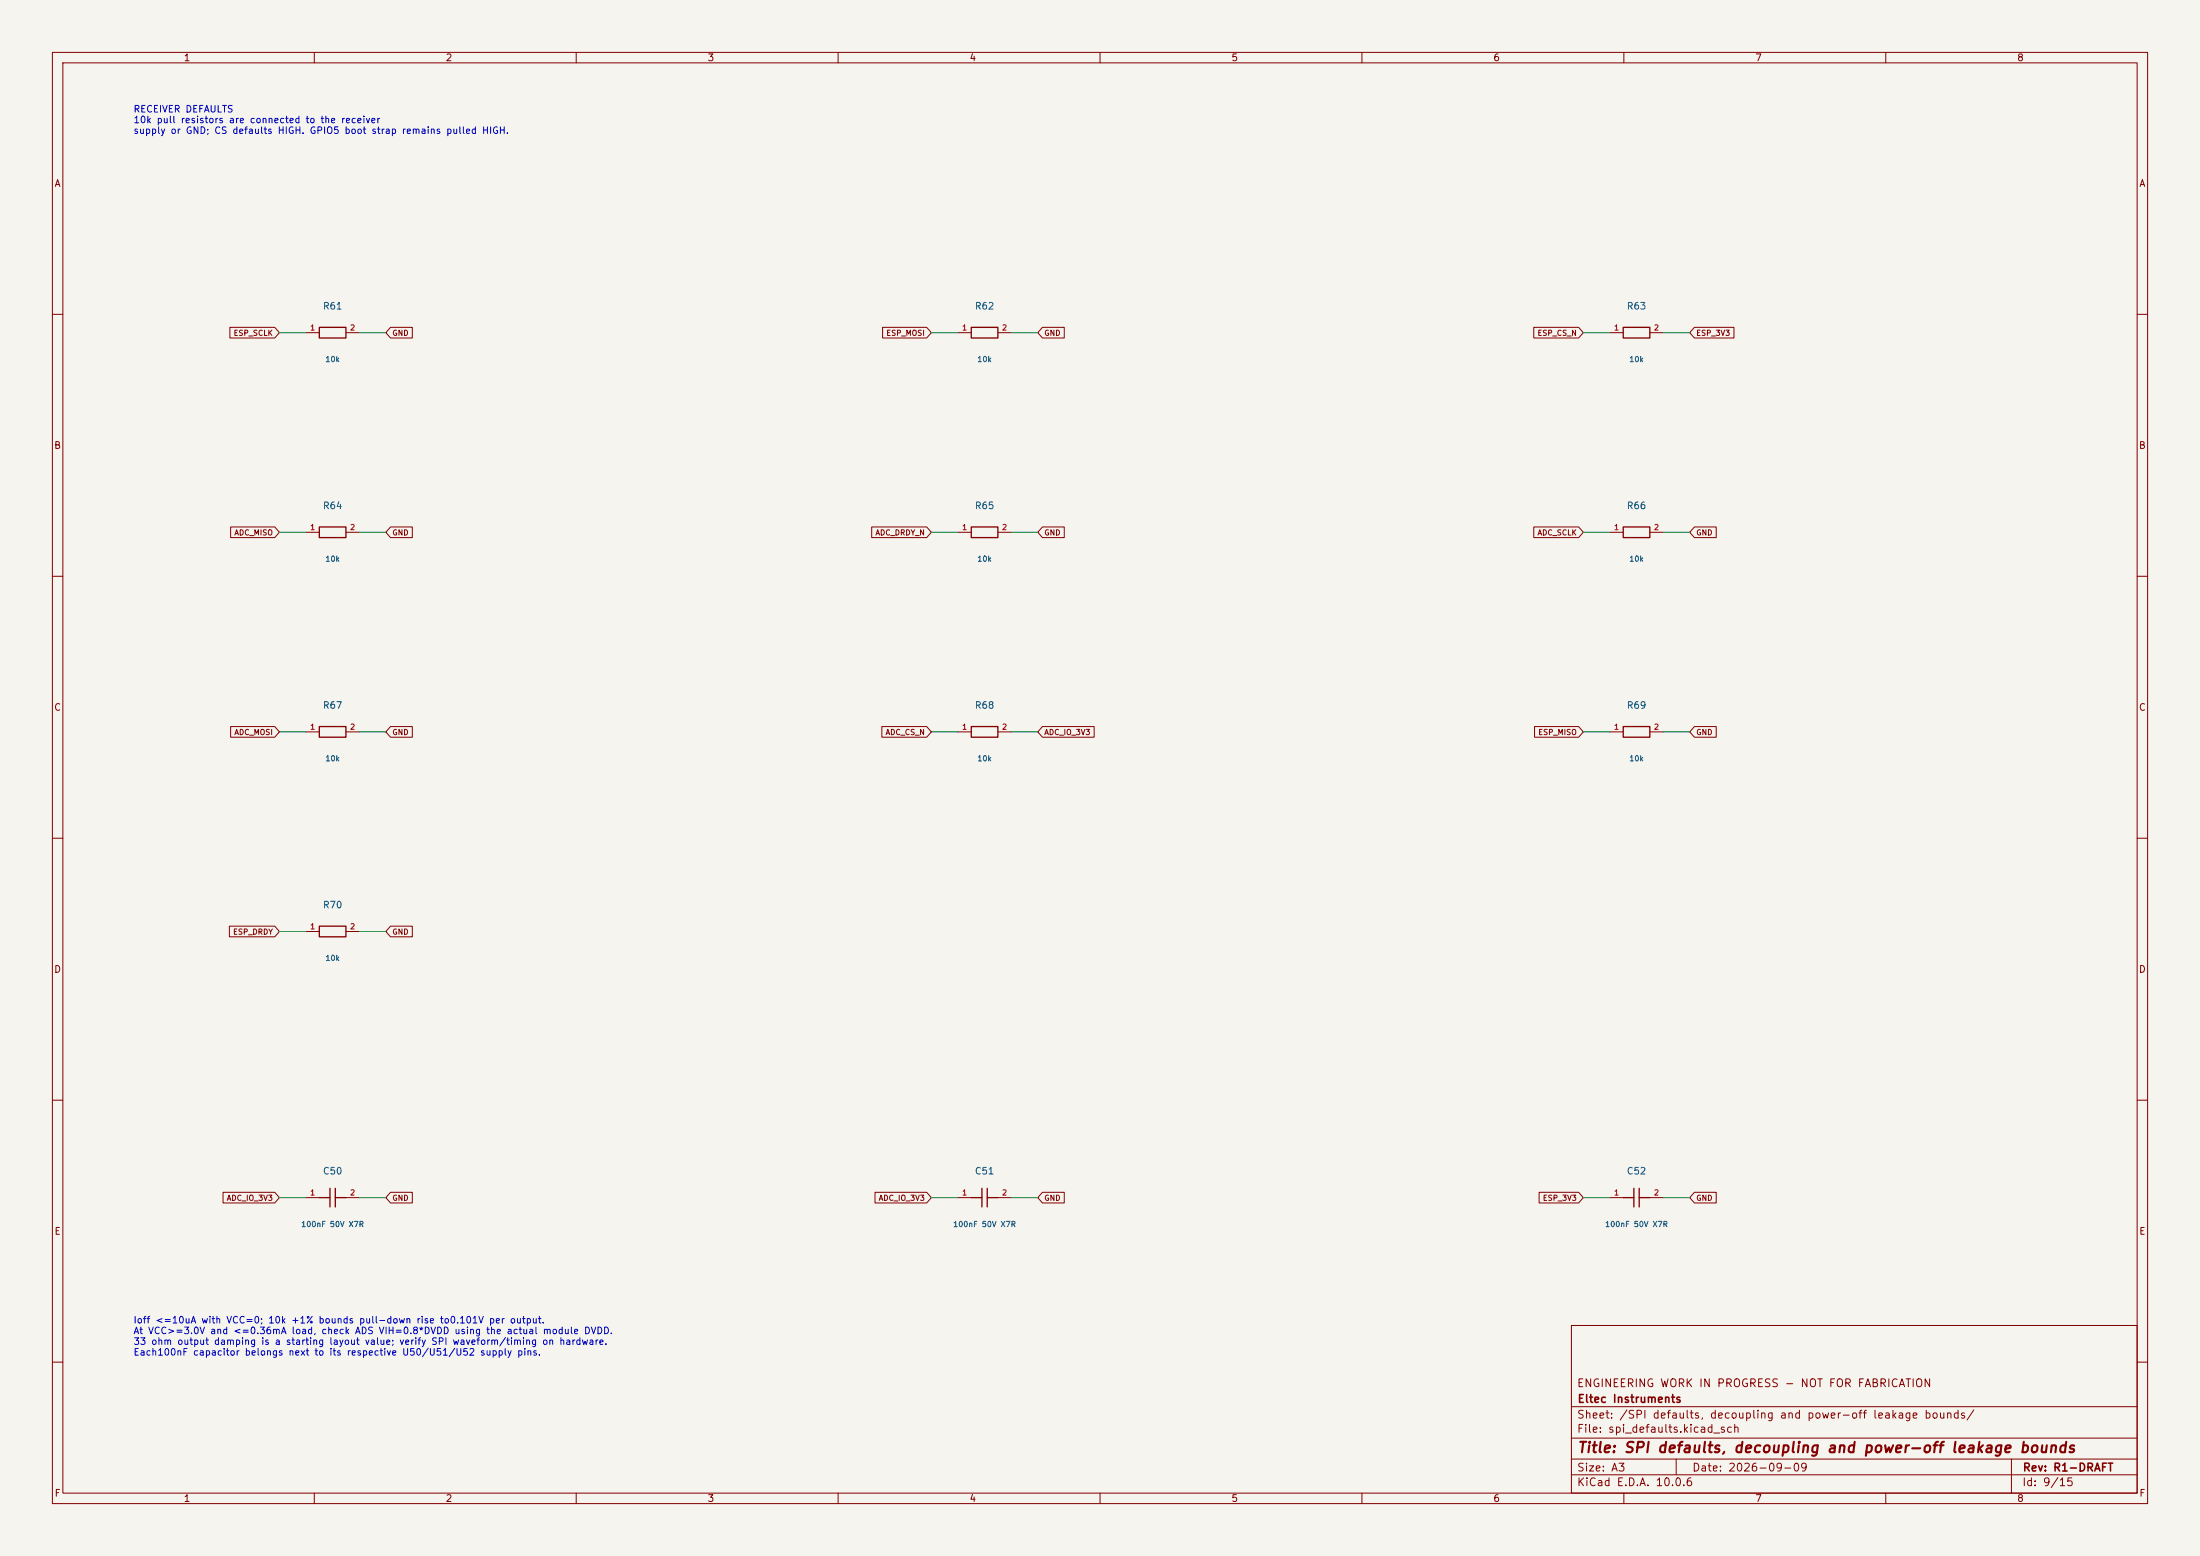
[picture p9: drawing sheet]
(kicad_sch
 (version 20260306)
 (generator "eeschema")
 (generator_version "10.0")
 (paper "A3")
 (title_block
  (title "SPI defaults, decoupling and power-off leakage bounds")
  (date "2026-09-09")
  (rev "R1-DRAFT")
  (company "Eltec Instruments")
  (comment 1 "ENGINEERING WORK IN PROGRESS - NOT FOR FABRICATION"))
 (lib_symbols
  (symbol "Eltec_Master:SPI_C"
   (pin_names
    (offset 0)) (exclude_from_sim no) (in_bom yes) (on_board yes)
   (in_pos_files yes)
   (duplicate_pin_numbers_are_jumpers no)
   (property "Reference" "C" (at 0 3.81 0) (show_name no) (do_not_autoplace no) (effects (font (size 1.27 1.27))))
   (property "Value" "SPI_C" (at 0 -3.81 0) (show_name no) (do_not_autoplace no) (effects (font (size 1.27 1.27))))
   (property "Footprint" "" (at 0 0 0) (show_name no) (do_not_autoplace no) (hide yes) (effects (font (size 1.27 1.27))))
   (property "Datasheet" "" (at 0 0 0) (show_name no) (do_not_autoplace no) (hide yes) (effects (font (size 1.27 1.27))))
   (property "Description" "" (at 0 0 0) (show_name no) (do_not_autoplace no) (hide yes) (effects (font (size 1.27 1.27))))
   (symbol "SPI_C_0_1"
    (polyline (pts (xy -2.54 0) (xy -0.508 0)) (stroke (width 0.254) (type default)) (fill (type none)))
    (polyline (pts (xy -0.508 -1.778) (xy -0.508 1.778)) (stroke (width 0.254) (type default)) (fill (type none)))
    (polyline (pts (xy 0.508 0) (xy 2.54 0)) (stroke (width 0.254) (type default)) (fill (type none)))
    (polyline (pts (xy 0.508 -1.778) (xy 0.508 1.778)) (stroke (width 0.254) (type default)) (fill (type none))))
   (symbol "SPI_C_1_1"
    (pin passive line (at -5.08 0 0) (length 2.54) (name "" (effects (font (size 1.016 1.016)))) (number "1" (effects (font (size 1.016 1.016)))))
    (pin passive line (at 5.08 0 180) (length 2.54) (name "" (effects (font (size 1.016 1.016)))) (number "2" (effects (font (size 1.016 1.016))))))
   (embedded_fonts no))
  (symbol "Eltec_Master:SPI_R"
   (pin_names
    (offset 0)) (exclude_from_sim no) (in_bom yes) (on_board yes)
   (in_pos_files yes)
   (duplicate_pin_numbers_are_jumpers no)
   (property "Reference" "R" (at 0 3.81 0) (show_name no) (do_not_autoplace no) (effects (font (size 1.27 1.27))))
   (property "Value" "SPI_R" (at 0 -3.81 0) (show_name no) (do_not_autoplace no) (effects (font (size 1.27 1.27))))
   (property "Footprint" "" (at 0 0 0) (show_name no) (do_not_autoplace no) (hide yes) (effects (font (size 1.27 1.27))))
   (property "Datasheet" "" (at 0 0 0) (show_name no) (do_not_autoplace no) (hide yes) (effects (font (size 1.27 1.27))))
   (property "Description" "" (at 0 0 0) (show_name no) (do_not_autoplace no) (hide yes) (effects (font (size 1.27 1.27))))
   (symbol "SPI_R_0_1"
    (rectangle (start -2.54 1.016) (end 2.54 -1.016) (stroke (width 0.254) (type default)) (fill (type none))))
   (symbol "SPI_R_1_1"
    (pin passive line (at -5.08 0 0) (length 2.54) (name "" (effects (font (size 1.016 1.016)))) (number "1" (effects (font (size 1.016 1.016)))))
    (pin passive line (at 5.08 0 180) (length 2.54) (name "" (effects (font (size 1.016 1.016)))) (number "2" (effects (font (size 1.016 1.016))))))
   (embedded_fonts no)))
 (text "Ioff <=10uA with VCC=0; 10k +1% bounds pull-down rise to0.101V per output.\nAt VCC>=3.0V and <=0.36mA load, check ADS VIH=0.8*DVDD using the actual module DVDD.\n33 ohm output damping is a starting layout value; verify SPI waveform/timing on hardware.\nEach100nF capacitor belongs next to its respective U50/U51/U52 supply pins."
  (exclude_from_sim no)
  (at 25.4 251.46 0)
  (effects (font (size 1.27 1.27)) (justify left top)))
 (text "RECEIVER DEFAULTS\n10k pull resistors are connected to the receiver\nsupply or GND; CS defaults HIGH. GPIO5 boot strap remains pulled HIGH."
  (exclude_from_sim no)
  (at 25.4 20.32 0)
  (effects (font (size 1.27 1.27)) (justify left top)))
 (wire
  (pts (xy 193.04 101.6) (xy 198.12 101.6))
  (stroke (width 0) (type default)))
 (wire
  (pts (xy 182.88 63.5) (xy 177.8 63.5))
  (stroke (width 0) (type default)))
 (wire
  (pts (xy 68.58 101.6) (xy 73.66 101.6))
  (stroke (width 0) (type default)))
 (wire
  (pts (xy 317.5 139.7) (xy 322.58 139.7))
  (stroke (width 0) (type default)))
 (wire
  (pts (xy 58.42 228.6) (xy 53.34 228.6))
  (stroke (width 0) (type default)))
 (wire
  (pts (xy 58.42 177.8) (xy 53.34 177.8))
  (stroke (width 0) (type default)))
 (wire
  (pts (xy 307.34 228.6) (xy 302.26 228.6))
  (stroke (width 0) (type default)))
 (wire
  (pts (xy 58.42 63.5) (xy 53.34 63.5))
  (stroke (width 0) (type default)))
 (wire
  (pts (xy 317.5 63.5) (xy 322.58 63.5))
  (stroke (width 0) (type default)))
 (wire
  (pts (xy 193.04 228.6) (xy 198.12 228.6))
  (stroke (width 0) (type default)))
 (wire
  (pts (xy 182.88 228.6) (xy 177.8 228.6))
  (stroke (width 0) (type default)))
 (wire
  (pts (xy 307.34 139.7) (xy 302.26 139.7))
  (stroke (width 0) (type default)))
 (wire
  (pts (xy 68.58 228.6) (xy 73.66 228.6))
  (stroke (width 0) (type default)))
 (wire
  (pts (xy 68.58 177.8) (xy 73.66 177.8))
  (stroke (width 0) (type default)))
 (wire
  (pts (xy 182.88 139.7) (xy 177.8 139.7))
  (stroke (width 0) (type default)))
 (wire
  (pts (xy 68.58 63.5) (xy 73.66 63.5))
  (stroke (width 0) (type default)))
 (wire
  (pts (xy 58.42 139.7) (xy 53.34 139.7))
  (stroke (width 0) (type default)))
 (wire
  (pts (xy 182.88 101.6) (xy 177.8 101.6))
  (stroke (width 0) (type default)))
 (wire
  (pts (xy 193.04 139.7) (xy 198.12 139.7))
  (stroke (width 0) (type default)))
 (wire
  (pts (xy 307.34 63.5) (xy 302.26 63.5))
  (stroke (width 0) (type default)))
 (wire
  (pts (xy 68.58 139.7) (xy 73.66 139.7))
  (stroke (width 0) (type default)))
 (wire
  (pts (xy 58.42 101.6) (xy 53.34 101.6))
  (stroke (width 0) (type default)))
 (wire
  (pts (xy 317.5 101.6) (xy 322.58 101.6))
  (stroke (width 0) (type default)))
 (wire
  (pts (xy 307.34 101.6) (xy 302.26 101.6))
  (stroke (width 0) (type default)))
 (wire
  (pts (xy 193.04 63.5) (xy 198.12 63.5))
  (stroke (width 0) (type default)))
 (wire
  (pts (xy 317.5 228.6) (xy 322.58 228.6))
  (stroke (width 0) (type default)))
 (global_label "ESP_MOSI"
  (shape input)
  (at 177.8 63.5 180)
  (effects (font (size 1.016 1.016)) (justify right))
  (property "Intersheetrefs" "${INTERSHEET_REFS}" (at 177.8 63.5 0) (hide yes) (show_name no) (do_not_autoplace no) (effects (font (size 1.27 1.27)))))
 (global_label "ADC_IO_3V3"
  (shape input)
  (at 177.8 228.6 180)
  (effects (font (size 1.016 1.016)) (justify right))
  (property "Intersheetrefs" "${INTERSHEET_REFS}" (at 177.8 228.6 0) (hide yes) (show_name no) (do_not_autoplace no) (effects (font (size 1.27 1.27)))))
 (global_label "ESP_3V3"
  (shape input)
  (at 322.58 63.5 0)
  (effects (font (size 1.016 1.016)) (justify left))
  (property "Intersheetrefs" "${INTERSHEET_REFS}" (at 322.58 63.5 0) (hide yes) (show_name no) (do_not_autoplace no) (effects (font (size 1.27 1.27)))))
 (global_label "ESP_MISO"
  (shape input)
  (at 302.26 139.7 180)
  (effects (font (size 1.016 1.016)) (justify right))
  (property "Intersheetrefs" "${INTERSHEET_REFS}" (at 302.26 139.7 0) (hide yes) (show_name no) (do_not_autoplace no) (effects (font (size 1.27 1.27)))))
 (global_label "ESP_3V3"
  (shape input)
  (at 302.26 228.6 180)
  (effects (font (size 1.016 1.016)) (justify right))
  (property "Intersheetrefs" "${INTERSHEET_REFS}" (at 302.26 228.6 0) (hide yes) (show_name no) (do_not_autoplace no) (effects (font (size 1.27 1.27)))))
 (global_label "ADC_CS_N"
  (shape input)
  (at 177.8 139.7 180)
  (effects (font (size 1.016 1.016)) (justify right))
  (property "Intersheetrefs" "${INTERSHEET_REFS}" (at 177.8 139.7 0) (hide yes) (show_name no) (do_not_autoplace no) (effects (font (size 1.27 1.27)))))
 (global_label "ADC_SCLK"
  (shape input)
  (at 302.26 101.6 180)
  (effects (font (size 1.016 1.016)) (justify right))
  (property "Intersheetrefs" "${INTERSHEET_REFS}" (at 302.26 101.6 0) (hide yes) (show_name no) (do_not_autoplace no) (effects (font (size 1.27 1.27)))))
 (global_label "GND"
  (shape input)
  (at 198.12 63.5 0)
  (effects (font (size 1.016 1.016)) (justify left))
  (property "Intersheetrefs" "${INTERSHEET_REFS}" (at 198.12 63.5 0) (hide yes) (show_name no) (do_not_autoplace no) (effects (font (size 1.27 1.27)))))
 (global_label "GND"
  (shape input)
  (at 322.58 101.6 0)
  (effects (font (size 1.016 1.016)) (justify left))
  (property "Intersheetrefs" "${INTERSHEET_REFS}" (at 322.58 101.6 0) (hide yes) (show_name no) (do_not_autoplace no) (effects (font (size 1.27 1.27)))))
 (global_label "GND"
  (shape input)
  (at 198.12 101.6 0)
  (effects (font (size 1.016 1.016)) (justify left))
  (property "Intersheetrefs" "${INTERSHEET_REFS}" (at 198.12 101.6 0) (hide yes) (show_name no) (do_not_autoplace no) (effects (font (size 1.27 1.27)))))
 (global_label "GND"
  (shape input)
  (at 322.58 228.6 0)
  (effects (font (size 1.016 1.016)) (justify left))
  (property "Intersheetrefs" "${INTERSHEET_REFS}" (at 322.58 228.6 0) (hide yes) (show_name no) (do_not_autoplace no) (effects (font (size 1.27 1.27)))))
 (global_label "GND"
  (shape input)
  (at 198.12 228.6 0)
  (effects (font (size 1.016 1.016)) (justify left))
  (property "Intersheetrefs" "${INTERSHEET_REFS}" (at 198.12 228.6 0) (hide yes) (show_name no) (do_not_autoplace no) (effects (font (size 1.27 1.27)))))
 (global_label "ADC_DRDY_N"
  (shape input)
  (at 177.8 101.6 180)
  (effects (font (size 1.016 1.016)) (justify right))
  (property "Intersheetrefs" "${INTERSHEET_REFS}" (at 177.8 101.6 0) (hide yes) (show_name no) (do_not_autoplace no) (effects (font (size 1.27 1.27)))))
 (global_label "ESP_SCLK"
  (shape input)
  (at 53.34 63.5 180)
  (effects (font (size 1.016 1.016)) (justify right))
  (property "Intersheetrefs" "${INTERSHEET_REFS}" (at 53.34 63.5 0) (hide yes) (show_name no) (do_not_autoplace no) (effects (font (size 1.27 1.27)))))
 (global_label "ADC_IO_3V3"
  (shape input)
  (at 198.12 139.7 0)
  (effects (font (size 1.016 1.016)) (justify left))
  (property "Intersheetrefs" "${INTERSHEET_REFS}" (at 198.12 139.7 0) (hide yes) (show_name no) (do_not_autoplace no) (effects (font (size 1.27 1.27)))))
 (global_label "ADC_MISO"
  (shape input)
  (at 53.34 101.6 180)
  (effects (font (size 1.016 1.016)) (justify right))
  (property "Intersheetrefs" "${INTERSHEET_REFS}" (at 53.34 101.6 0) (hide yes) (show_name no) (do_not_autoplace no) (effects (font (size 1.27 1.27)))))
 (global_label "GND"
  (shape input)
  (at 73.66 177.8 0)
  (effects (font (size 1.016 1.016)) (justify left))
  (property "Intersheetrefs" "${INTERSHEET_REFS}" (at 73.66 177.8 0) (hide yes) (show_name no) (do_not_autoplace no) (effects (font (size 1.27 1.27)))))
 (global_label "GND"
  (shape input)
  (at 73.66 63.5 0)
  (effects (font (size 1.016 1.016)) (justify left))
  (property "Intersheetrefs" "${INTERSHEET_REFS}" (at 73.66 63.5 0) (hide yes) (show_name no) (do_not_autoplace no) (effects (font (size 1.27 1.27)))))
 (global_label "ADC_IO_3V3"
  (shape input)
  (at 53.34 228.6 180)
  (effects (font (size 1.016 1.016)) (justify right))
  (property "Intersheetrefs" "${INTERSHEET_REFS}" (at 53.34 228.6 0) (hide yes) (show_name no) (do_not_autoplace no) (effects (font (size 1.27 1.27)))))
 (global_label "GND"
  (shape input)
  (at 322.58 139.7 0)
  (effects (font (size 1.016 1.016)) (justify left))
  (property "Intersheetrefs" "${INTERSHEET_REFS}" (at 322.58 139.7 0) (hide yes) (show_name no) (do_not_autoplace no) (effects (font (size 1.27 1.27)))))
 (global_label "GND"
  (shape input)
  (at 73.66 101.6 0)
  (effects (font (size 1.016 1.016)) (justify left))
  (property "Intersheetrefs" "${INTERSHEET_REFS}" (at 73.66 101.6 0) (hide yes) (show_name no) (do_not_autoplace no) (effects (font (size 1.27 1.27)))))
 (global_label "ESP_CS_N"
  (shape input)
  (at 302.26 63.5 180)
  (effects (font (size 1.016 1.016)) (justify right))
  (property "Intersheetrefs" "${INTERSHEET_REFS}" (at 302.26 63.5 0) (hide yes) (show_name no) (do_not_autoplace no) (effects (font (size 1.27 1.27)))))
 (global_label "GND"
  (shape input)
  (at 73.66 228.6 0)
  (effects (font (size 1.016 1.016)) (justify left))
  (property "Intersheetrefs" "${INTERSHEET_REFS}" (at 73.66 228.6 0) (hide yes) (show_name no) (do_not_autoplace no) (effects (font (size 1.27 1.27)))))
 (global_label "ESP_DRDY"
  (shape input)
  (at 53.34 177.8 180)
  (effects (font (size 1.016 1.016)) (justify right))
  (property "Intersheetrefs" "${INTERSHEET_REFS}" (at 53.34 177.8 0) (hide yes) (show_name no) (do_not_autoplace no) (effects (font (size 1.27 1.27)))))
 (global_label "ADC_MOSI"
  (shape input)
  (at 53.34 139.7 180)
  (effects (font (size 1.016 1.016)) (justify right))
  (property "Intersheetrefs" "${INTERSHEET_REFS}" (at 53.34 139.7 0) (hide yes) (show_name no) (do_not_autoplace no) (effects (font (size 1.27 1.27)))))
 (global_label "GND"
  (shape input)
  (at 73.66 139.7 0)
  (effects (font (size 1.016 1.016)) (justify left))
  (property "Intersheetrefs" "${INTERSHEET_REFS}" (at 73.66 139.7 0) (hide yes) (show_name no) (do_not_autoplace no) (effects (font (size 1.27 1.27)))))
 (symbol
  (lib_id "Eltec_Master:SPI_C")
  (at 187.96 228.6 0)
  (unit 1)
  (body_style 1)
  (exclude_from_sim no)
  (in_bom yes)
  (on_board yes)
  (in_pos_files yes)
  (dnp no)
  (property "Reference" "C51" (at 187.96 223.52 0) (show_name no) (do_not_autoplace no) (effects (font (size 1.27 1.27))))
  (property "Value" "100nF 50V X7R" (at 187.96 233.68 0) (show_name no) (do_not_autoplace no) (effects (font (size 1.016 1.016))))
  (property "Footprint" "Eltec_Master:C_0805_2012Metric" (at 187.96 228.6 0) (hide yes) (show_name no) (do_not_autoplace no) (effects (font (size 1.27 1.27))))
  (property "Datasheet" "https://product.samsungsem.com/mlcc/CL21B104KBCNNN.do" (at 187.96 228.6 0) (hide yes) (show_name no) (do_not_autoplace no) (effects (font (size 1.27 1.27))))
  (property "Description" "Local buffer decoupling; place at VCC/GND pins" (at 187.96 228.6 0) (hide yes) (show_name no) (do_not_autoplace no) (effects (font (size 1.27 1.27))))
  (property "MPN" "CL21B104KBCNNNC" (at 187.96 228.6 0) (hide yes) (show_name no) (do_not_autoplace no) (effects (font (size 1.27 1.27))))
  (property "LCSC" "" (at 187.96 228.6 0) (hide yes) (show_name no) (do_not_autoplace no) (effects (font (size 1.27 1.27))))
  (property "Manufacturer" "Samsung Electro-Mechanics" (at 187.96 228.6 0) (hide yes) (show_name no) (do_not_autoplace no) (effects (font (size 1.27 1.27))))
  (property "Assembly" "Populate" (at 187.96 228.6 0) (hide yes) (show_name no) (do_not_autoplace no) (effects (font (size 1.27 1.27))))
  (pin "1")
  (pin "2"))
 (symbol
  (lib_id "Eltec_Master:SPI_C")
  (at 63.5 228.6 0)
  (unit 1)
  (body_style 1)
  (exclude_from_sim no)
  (in_bom yes)
  (on_board yes)
  (in_pos_files yes)
  (dnp no)
  (property "Reference" "C50" (at 63.5 223.52 0) (show_name no) (do_not_autoplace no) (effects (font (size 1.27 1.27))))
  (property "Value" "100nF 50V X7R" (at 63.5 233.68 0) (show_name no) (do_not_autoplace no) (effects (font (size 1.016 1.016))))
  (property "Footprint" "Eltec_Master:C_0805_2012Metric" (at 63.5 228.6 0) (hide yes) (show_name no) (do_not_autoplace no) (effects (font (size 1.27 1.27))))
  (property "Datasheet" "https://product.samsungsem.com/mlcc/CL21B104KBCNNN.do" (at 63.5 228.6 0) (hide yes) (show_name no) (do_not_autoplace no) (effects (font (size 1.27 1.27))))
  (property "Description" "Local buffer decoupling; place at VCC/GND pins" (at 63.5 228.6 0) (hide yes) (show_name no) (do_not_autoplace no) (effects (font (size 1.27 1.27))))
  (property "MPN" "CL21B104KBCNNNC" (at 63.5 228.6 0) (hide yes) (show_name no) (do_not_autoplace no) (effects (font (size 1.27 1.27))))
  (property "LCSC" "" (at 63.5 228.6 0) (hide yes) (show_name no) (do_not_autoplace no) (effects (font (size 1.27 1.27))))
  (property "Manufacturer" "Samsung Electro-Mechanics" (at 63.5 228.6 0) (hide yes) (show_name no) (do_not_autoplace no) (effects (font (size 1.27 1.27))))
  (property "Assembly" "Populate" (at 63.5 228.6 0) (hide yes) (show_name no) (do_not_autoplace no) (effects (font (size 1.27 1.27))))
  (pin "1")
  (pin "2"))
 (symbol
  (lib_id "Eltec_Master:SPI_R")
  (at 63.5 63.5 0)
  (unit 1)
  (body_style 1)
  (exclude_from_sim no)
  (in_bom yes)
  (on_board yes)
  (in_pos_files yes)
  (dnp no)
  (property "Reference" "R61" (at 63.5 58.42 0) (show_name no) (do_not_autoplace no) (effects (font (size 1.27 1.27))))
  (property "Value" "10k" (at 63.5 68.58 0) (show_name no) (do_not_autoplace no) (effects (font (size 1.016 1.016))))
  (property "Footprint" "Eltec_Master:R_0805_2012Metric" (at 63.5 63.5 0) (hide yes) (show_name no) (do_not_autoplace no) (effects (font (size 1.27 1.27))))
  (property "Datasheet" "" (at 63.5 63.5 0) (hide yes) (show_name no) (do_not_autoplace no) (effects (font (size 1.27 1.27))))
  (property "Description" "0805, 1%, 0.125W; final purchasing match in assembly BOM" (at 63.5 63.5 0) (hide yes) (show_name no) (do_not_autoplace no) (effects (font (size 1.27 1.27))))
  (property "MPN" "RC0805FR-0710KL" (at 63.5 63.5 0) (hide yes) (show_name no) (do_not_autoplace no) (effects (font (size 1.27 1.27))))
  (property "LCSC" "" (at 63.5 63.5 0) (hide yes) (show_name no) (do_not_autoplace no) (effects (font (size 1.27 1.27))))
  (property "Manufacturer" "Yageo" (at 63.5 63.5 0) (hide yes) (show_name no) (do_not_autoplace no) (effects (font (size 1.27 1.27))))
  (property "Assembly" "Populate" (at 63.5 63.5 0) (hide yes) (show_name no) (do_not_autoplace no) (effects (font (size 1.27 1.27))))
  (pin "1")
  (pin "2"))
 (symbol
  (lib_id "Eltec_Master:SPI_R")
  (at 187.96 63.5 0)
  (unit 1)
  (body_style 1)
  (exclude_from_sim no)
  (in_bom yes)
  (on_board yes)
  (in_pos_files yes)
  (dnp no)
  (property "Reference" "R62" (at 187.96 58.42 0) (show_name no) (do_not_autoplace no) (effects (font (size 1.27 1.27))))
  (property "Value" "10k" (at 187.96 68.58 0) (show_name no) (do_not_autoplace no) (effects (font (size 1.016 1.016))))
  (property "Footprint" "Eltec_Master:R_0805_2012Metric" (at 187.96 63.5 0) (hide yes) (show_name no) (do_not_autoplace no) (effects (font (size 1.27 1.27))))
  (property "Datasheet" "" (at 187.96 63.5 0) (hide yes) (show_name no) (do_not_autoplace no) (effects (font (size 1.27 1.27))))
  (property "Description" "0805, 1%, 0.125W; final purchasing match in assembly BOM" (at 187.96 63.5 0) (hide yes) (show_name no) (do_not_autoplace no) (effects (font (size 1.27 1.27))))
  (property "MPN" "RC0805FR-0710KL" (at 187.96 63.5 0) (hide yes) (show_name no) (do_not_autoplace no) (effects (font (size 1.27 1.27))))
  (property "LCSC" "" (at 187.96 63.5 0) (hide yes) (show_name no) (do_not_autoplace no) (effects (font (size 1.27 1.27))))
  (property "Manufacturer" "Yageo" (at 187.96 63.5 0) (hide yes) (show_name no) (do_not_autoplace no) (effects (font (size 1.27 1.27))))
  (property "Assembly" "Populate" (at 187.96 63.5 0) (hide yes) (show_name no) (do_not_autoplace no) (effects (font (size 1.27 1.27))))
  (pin "1")
  (pin "2"))
 (symbol
  (lib_id "Eltec_Master:SPI_R")
  (at 63.5 177.8 0)
  (unit 1)
  (body_style 1)
  (exclude_from_sim no)
  (in_bom yes)
  (on_board yes)
  (in_pos_files yes)
  (dnp no)
  (property "Reference" "R70" (at 63.5 172.72 0) (show_name no) (do_not_autoplace no) (effects (font (size 1.27 1.27))))
  (property "Value" "10k" (at 63.5 182.88 0) (show_name no) (do_not_autoplace no) (effects (font (size 1.016 1.016))))
  (property "Footprint" "Eltec_Master:R_0805_2012Metric" (at 63.5 177.8 0) (hide yes) (show_name no) (do_not_autoplace no) (effects (font (size 1.27 1.27))))
  (property "Datasheet" "" (at 63.5 177.8 0) (hide yes) (show_name no) (do_not_autoplace no) (effects (font (size 1.27 1.27))))
  (property "Description" "0805, 1%, 0.125W; final purchasing match in assembly BOM" (at 63.5 177.8 0) (hide yes) (show_name no) (do_not_autoplace no) (effects (font (size 1.27 1.27))))
  (property "MPN" "RC0805FR-0710KL" (at 63.5 177.8 0) (hide yes) (show_name no) (do_not_autoplace no) (effects (font (size 1.27 1.27))))
  (property "LCSC" "" (at 63.5 177.8 0) (hide yes) (show_name no) (do_not_autoplace no) (effects (font (size 1.27 1.27))))
  (property "Manufacturer" "Yageo" (at 63.5 177.8 0) (hide yes) (show_name no) (do_not_autoplace no) (effects (font (size 1.27 1.27))))
  (property "Assembly" "Populate" (at 63.5 177.8 0) (hide yes) (show_name no) (do_not_autoplace no) (effects (font (size 1.27 1.27))))
  (pin "1")
  (pin "2"))
 (symbol
  (lib_id "Eltec_Master:SPI_R")
  (at 63.5 139.7 0)
  (unit 1)
  (body_style 1)
  (exclude_from_sim no)
  (in_bom yes)
  (on_board yes)
  (in_pos_files yes)
  (dnp no)
  (property "Reference" "R67" (at 63.5 134.62 0) (show_name no) (do_not_autoplace no) (effects (font (size 1.27 1.27))))
  (property "Value" "10k" (at 63.5 144.78 0) (show_name no) (do_not_autoplace no) (effects (font (size 1.016 1.016))))
  (property "Footprint" "Eltec_Master:R_0805_2012Metric" (at 63.5 139.7 0) (hide yes) (show_name no) (do_not_autoplace no) (effects (font (size 1.27 1.27))))
  (property "Datasheet" "" (at 63.5 139.7 0) (hide yes) (show_name no) (do_not_autoplace no) (effects (font (size 1.27 1.27))))
  (property "Description" "0805, 1%, 0.125W; final purchasing match in assembly BOM" (at 63.5 139.7 0) (hide yes) (show_name no) (do_not_autoplace no) (effects (font (size 1.27 1.27))))
  (property "MPN" "RC0805FR-0710KL" (at 63.5 139.7 0) (hide yes) (show_name no) (do_not_autoplace no) (effects (font (size 1.27 1.27))))
  (property "LCSC" "" (at 63.5 139.7 0) (hide yes) (show_name no) (do_not_autoplace no) (effects (font (size 1.27 1.27))))
  (property "Manufacturer" "Yageo" (at 63.5 139.7 0) (hide yes) (show_name no) (do_not_autoplace no) (effects (font (size 1.27 1.27))))
  (property "Assembly" "Populate" (at 63.5 139.7 0) (hide yes) (show_name no) (do_not_autoplace no) (effects (font (size 1.27 1.27))))
  (pin "1")
  (pin "2"))
 (symbol
  (lib_id "Eltec_Master:SPI_C")
  (at 312.42 228.6 0)
  (unit 1)
  (body_style 1)
  (exclude_from_sim no)
  (in_bom yes)
  (on_board yes)
  (in_pos_files yes)
  (dnp no)
  (property "Reference" "C52" (at 312.42 223.52 0) (show_name no) (do_not_autoplace no) (effects (font (size 1.27 1.27))))
  (property "Value" "100nF 50V X7R" (at 312.42 233.68 0) (show_name no) (do_not_autoplace no) (effects (font (size 1.016 1.016))))
  (property "Footprint" "Eltec_Master:C_0805_2012Metric" (at 312.42 228.6 0) (hide yes) (show_name no) (do_not_autoplace no) (effects (font (size 1.27 1.27))))
  (property "Datasheet" "https://product.samsungsem.com/mlcc/CL21B104KBCNNN.do" (at 312.42 228.6 0) (hide yes) (show_name no) (do_not_autoplace no) (effects (font (size 1.27 1.27))))
  (property "Description" "Local buffer decoupling; place at VCC/GND pins" (at 312.42 228.6 0) (hide yes) (show_name no) (do_not_autoplace no) (effects (font (size 1.27 1.27))))
  (property "MPN" "CL21B104KBCNNNC" (at 312.42 228.6 0) (hide yes) (show_name no) (do_not_autoplace no) (effects (font (size 1.27 1.27))))
  (property "LCSC" "" (at 312.42 228.6 0) (hide yes) (show_name no) (do_not_autoplace no) (effects (font (size 1.27 1.27))))
  (property "Manufacturer" "Samsung Electro-Mechanics" (at 312.42 228.6 0) (hide yes) (show_name no) (do_not_autoplace no) (effects (font (size 1.27 1.27))))
  (property "Assembly" "Populate" (at 312.42 228.6 0) (hide yes) (show_name no) (do_not_autoplace no) (effects (font (size 1.27 1.27))))
  (pin "1")
  (pin "2"))
 (symbol
  (lib_id "Eltec_Master:SPI_R")
  (at 187.96 139.7 0)
  (unit 1)
  (body_style 1)
  (exclude_from_sim no)
  (in_bom yes)
  (on_board yes)
  (in_pos_files yes)
  (dnp no)
  (property "Reference" "R68" (at 187.96 134.62 0) (show_name no) (do_not_autoplace no) (effects (font (size 1.27 1.27))))
  (property "Value" "10k" (at 187.96 144.78 0) (show_name no) (do_not_autoplace no) (effects (font (size 1.016 1.016))))
  (property "Footprint" "Eltec_Master:R_0805_2012Metric" (at 187.96 139.7 0) (hide yes) (show_name no) (do_not_autoplace no) (effects (font (size 1.27 1.27))))
  (property "Datasheet" "" (at 187.96 139.7 0) (hide yes) (show_name no) (do_not_autoplace no) (effects (font (size 1.27 1.27))))
  (property "Description" "0805, 1%, 0.125W; final purchasing match in assembly BOM" (at 187.96 139.7 0) (hide yes) (show_name no) (do_not_autoplace no) (effects (font (size 1.27 1.27))))
  (property "MPN" "RC0805FR-0710KL" (at 187.96 139.7 0) (hide yes) (show_name no) (do_not_autoplace no) (effects (font (size 1.27 1.27))))
  (property "LCSC" "" (at 187.96 139.7 0) (hide yes) (show_name no) (do_not_autoplace no) (effects (font (size 1.27 1.27))))
  (property "Manufacturer" "Yageo" (at 187.96 139.7 0) (hide yes) (show_name no) (do_not_autoplace no) (effects (font (size 1.27 1.27))))
  (property "Assembly" "Populate" (at 187.96 139.7 0) (hide yes) (show_name no) (do_not_autoplace no) (effects (font (size 1.27 1.27))))
  (pin "1")
  (pin "2"))
 (symbol
  (lib_id "Eltec_Master:SPI_R")
  (at 187.96 101.6 0)
  (unit 1)
  (body_style 1)
  (exclude_from_sim no)
  (in_bom yes)
  (on_board yes)
  (in_pos_files yes)
  (dnp no)
  (property "Reference" "R65" (at 187.96 96.52 0) (show_name no) (do_not_autoplace no) (effects (font (size 1.27 1.27))))
  (property "Value" "10k" (at 187.96 106.68 0) (show_name no) (do_not_autoplace no) (effects (font (size 1.016 1.016))))
  (property "Footprint" "Eltec_Master:R_0805_2012Metric" (at 187.96 101.6 0) (hide yes) (show_name no) (do_not_autoplace no) (effects (font (size 1.27 1.27))))
  (property "Datasheet" "" (at 187.96 101.6 0) (hide yes) (show_name no) (do_not_autoplace no) (effects (font (size 1.27 1.27))))
  (property "Description" "0805, 1%, 0.125W; final purchasing match in assembly BOM" (at 187.96 101.6 0) (hide yes) (show_name no) (do_not_autoplace no) (effects (font (size 1.27 1.27))))
  (property "MPN" "RC0805FR-0710KL" (at 187.96 101.6 0) (hide yes) (show_name no) (do_not_autoplace no) (effects (font (size 1.27 1.27))))
  (property "LCSC" "" (at 187.96 101.6 0) (hide yes) (show_name no) (do_not_autoplace no) (effects (font (size 1.27 1.27))))
  (property "Manufacturer" "Yageo" (at 187.96 101.6 0) (hide yes) (show_name no) (do_not_autoplace no) (effects (font (size 1.27 1.27))))
  (property "Assembly" "Populate" (at 187.96 101.6 0) (hide yes) (show_name no) (do_not_autoplace no) (effects (font (size 1.27 1.27))))
  (pin "1")
  (pin "2"))
 (symbol
  (lib_id "Eltec_Master:SPI_R")
  (at 312.42 101.6 0)
  (unit 1)
  (body_style 1)
  (exclude_from_sim no)
  (in_bom yes)
  (on_board yes)
  (in_pos_files yes)
  (dnp no)
  (property "Reference" "R66" (at 312.42 96.52 0) (show_name no) (do_not_autoplace no) (effects (font (size 1.27 1.27))))
  (property "Value" "10k" (at 312.42 106.68 0) (show_name no) (do_not_autoplace no) (effects (font (size 1.016 1.016))))
  (property "Footprint" "Eltec_Master:R_0805_2012Metric" (at 312.42 101.6 0) (hide yes) (show_name no) (do_not_autoplace no) (effects (font (size 1.27 1.27))))
  (property "Datasheet" "" (at 312.42 101.6 0) (hide yes) (show_name no) (do_not_autoplace no) (effects (font (size 1.27 1.27))))
  (property "Description" "0805, 1%, 0.125W; final purchasing match in assembly BOM" (at 312.42 101.6 0) (hide yes) (show_name no) (do_not_autoplace no) (effects (font (size 1.27 1.27))))
  (property "MPN" "RC0805FR-0710KL" (at 312.42 101.6 0) (hide yes) (show_name no) (do_not_autoplace no) (effects (font (size 1.27 1.27))))
  (property "LCSC" "" (at 312.42 101.6 0) (hide yes) (show_name no) (do_not_autoplace no) (effects (font (size 1.27 1.27))))
  (property "Manufacturer" "Yageo" (at 312.42 101.6 0) (hide yes) (show_name no) (do_not_autoplace no) (effects (font (size 1.27 1.27))))
  (property "Assembly" "Populate" (at 312.42 101.6 0) (hide yes) (show_name no) (do_not_autoplace no) (effects (font (size 1.27 1.27))))
  (pin "1")
  (pin "2"))
 (symbol
  (lib_id "Eltec_Master:SPI_R")
  (at 312.42 63.5 0)
  (unit 1)
  (body_style 1)
  (exclude_from_sim no)
  (in_bom yes)
  (on_board yes)
  (in_pos_files yes)
  (dnp no)
  (property "Reference" "R63" (at 312.42 58.42 0) (show_name no) (do_not_autoplace no) (effects (font (size 1.27 1.27))))
  (property "Value" "10k" (at 312.42 68.58 0) (show_name no) (do_not_autoplace no) (effects (font (size 1.016 1.016))))
  (property "Footprint" "Eltec_Master:R_0805_2012Metric" (at 312.42 63.5 0) (hide yes) (show_name no) (do_not_autoplace no) (effects (font (size 1.27 1.27))))
  (property "Datasheet" "" (at 312.42 63.5 0) (hide yes) (show_name no) (do_not_autoplace no) (effects (font (size 1.27 1.27))))
  (property "Description" "0805, 1%, 0.125W; final purchasing match in assembly BOM" (at 312.42 63.5 0) (hide yes) (show_name no) (do_not_autoplace no) (effects (font (size 1.27 1.27))))
  (property "MPN" "RC0805FR-0710KL" (at 312.42 63.5 0) (hide yes) (show_name no) (do_not_autoplace no) (effects (font (size 1.27 1.27))))
  (property "LCSC" "" (at 312.42 63.5 0) (hide yes) (show_name no) (do_not_autoplace no) (effects (font (size 1.27 1.27))))
  (property "Manufacturer" "Yageo" (at 312.42 63.5 0) (hide yes) (show_name no) (do_not_autoplace no) (effects (font (size 1.27 1.27))))
  (property "Assembly" "Populate" (at 312.42 63.5 0) (hide yes) (show_name no) (do_not_autoplace no) (effects (font (size 1.27 1.27))))
  (pin "1")
  (pin "2"))
 (symbol
  (lib_id "Eltec_Master:SPI_R")
  (at 312.42 139.7 0)
  (unit 1)
  (body_style 1)
  (exclude_from_sim no)
  (in_bom yes)
  (on_board yes)
  (in_pos_files yes)
  (dnp no)
  (property "Reference" "R69" (at 312.42 134.62 0) (show_name no) (do_not_autoplace no) (effects (font (size 1.27 1.27))))
  (property "Value" "10k" (at 312.42 144.78 0) (show_name no) (do_not_autoplace no) (effects (font (size 1.016 1.016))))
  (property "Footprint" "Eltec_Master:R_0805_2012Metric" (at 312.42 139.7 0) (hide yes) (show_name no) (do_not_autoplace no) (effects (font (size 1.27 1.27))))
  (property "Datasheet" "" (at 312.42 139.7 0) (hide yes) (show_name no) (do_not_autoplace no) (effects (font (size 1.27 1.27))))
  (property "Description" "0805, 1%, 0.125W; final purchasing match in assembly BOM" (at 312.42 139.7 0) (hide yes) (show_name no) (do_not_autoplace no) (effects (font (size 1.27 1.27))))
  (property "MPN" "RC0805FR-0710KL" (at 312.42 139.7 0) (hide yes) (show_name no) (do_not_autoplace no) (effects (font (size 1.27 1.27))))
  (property "LCSC" "" (at 312.42 139.7 0) (hide yes) (show_name no) (do_not_autoplace no) (effects (font (size 1.27 1.27))))
  (property "Manufacturer" "Yageo" (at 312.42 139.7 0) (hide yes) (show_name no) (do_not_autoplace no) (effects (font (size 1.27 1.27))))
  (property "Assembly" "Populate" (at 312.42 139.7 0) (hide yes) (show_name no) (do_not_autoplace no) (effects (font (size 1.27 1.27))))
  (pin "1")
  (pin "2"))
 (symbol
  (lib_id "Eltec_Master:SPI_R")
  (at 63.5 101.6 0)
  (unit 1)
  (body_style 1)
  (exclude_from_sim no)
  (in_bom yes)
  (on_board yes)
  (in_pos_files yes)
  (dnp no)
  (property "Reference" "R64" (at 63.5 96.52 0) (show_name no) (do_not_autoplace no) (effects (font (size 1.27 1.27))))
  (property "Value" "10k" (at 63.5 106.68 0) (show_name no) (do_not_autoplace no) (effects (font (size 1.016 1.016))))
  (property "Footprint" "Eltec_Master:R_0805_2012Metric" (at 63.5 101.6 0) (hide yes) (show_name no) (do_not_autoplace no) (effects (font (size 1.27 1.27))))
  (property "Datasheet" "" (at 63.5 101.6 0) (hide yes) (show_name no) (do_not_autoplace no) (effects (font (size 1.27 1.27))))
  (property "Description" "0805, 1%, 0.125W; final purchasing match in assembly BOM" (at 63.5 101.6 0) (hide yes) (show_name no) (do_not_autoplace no) (effects (font (size 1.27 1.27))))
  (property "MPN" "RC0805FR-0710KL" (at 63.5 101.6 0) (hide yes) (show_name no) (do_not_autoplace no) (effects (font (size 1.27 1.27))))
  (property "LCSC" "" (at 63.5 101.6 0) (hide yes) (show_name no) (do_not_autoplace no) (effects (font (size 1.27 1.27))))
  (property "Manufacturer" "Yageo" (at 63.5 101.6 0) (hide yes) (show_name no) (do_not_autoplace no) (effects (font (size 1.27 1.27))))
  (property "Assembly" "Populate" (at 63.5 101.6 0) (hide yes) (show_name no) (do_not_autoplace no) (effects (font (size 1.27 1.27))))
  (pin "1")
  (pin "2")))
